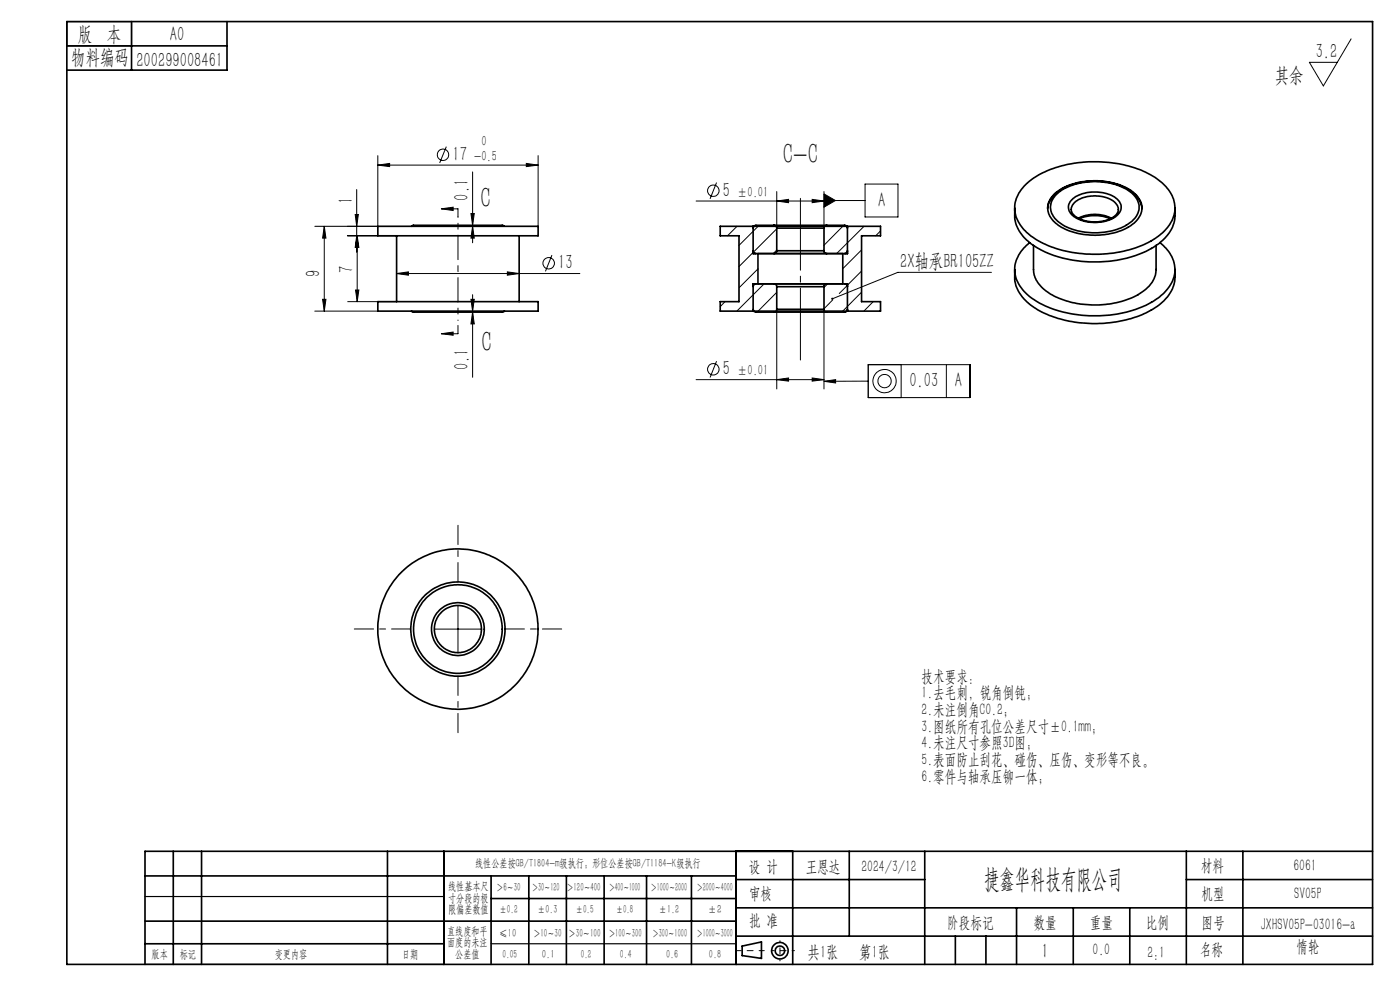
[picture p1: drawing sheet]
<svg xmlns="http://www.w3.org/2000/svg" width="297mm" height="210mm" viewBox="0 0 297 210" stroke-linecap="round" stroke-linejoin="round" font-family="sans-serif">
<g fill="none" stroke="#000" stroke-width=".21">
<path d="M286.6 8.2l-5.9 10-2.9-5h5.9M80.2 35l2.5-.3v.6zM80.2 33v15h-13.4M80.2 35h34M94.7 31.1l-1.4 3.5M100.3 36.5v15M111.7 34.7l2.5 .3-2.5 .3zM114.2 33v15M152 38.7l-1.4 3.5M183.5 39h7v7h-7zM68.8 48v18M68.8 48l.3 2.5h-.7z"/>
<path d="M73.7 50h10.4M75.4 45.5h.6l-.3 2.5zM75.7 40.2v13.3M75.7 50l.3 2.5h-.6zM75.8 50v14M75.8 50l.3 2.5h-.7zM84.1 58l2.5-.3v.7zM84.1 58h38.9M93.6 44.3l2.5-.4v.8zM93.6 44.3h3.6v1.7M99.9 45.3h.7l-.3 2.5zM100.3 48l.3 2.5h-.7z"/>
<path d="M107.6 57.7l2.5 .3-2.5 .4zM117.1 54.1l-1.4 3.5M147.7 42.6h27.1M156.4 48l-2.1 2M159.8 53.5l-3 3M160.8 57l-4 4.1M161 47.8l-4.2 4.3M164.8 48.5l-5 5M164.8 53l-.8 .8M164.8 42.6l2.5-.3v.7zM164.8 40.6v7.8M172.3 42.3l2.5 .3-2.5 .4z"/>
<path d="M174.8 41.1l2.4 1.4-2.4 1.4zM174.8 40.6v7.8M174.8 42.5h8.7M179 47.8l-4.2 4.2M182.8 53l-4 4M182.8 57.5l-3 3M183.3 48l-5.8 5.8M186.8 49l-1 1M210.3 57.8h-19.8l-13.9 5.6M66.8 66h13.4M68.4 63.5h.7l-.3 2.5zM73.8 64h10.3"/>
<path d="M75.4 61.5h.7l-.3 2.5zM93.6 70.8l2.5-.4v.7zM97.2 69v1.8h-3.6M99.9 63.5h.7l-.3 2.5zM100.3 66.2l.3 2.5h-.7zM100.3 62.5v17.5M152 76.6l-1.4 3.5M153.8 64l-1 1M162.1 60.2l-5.8 5.8M164.8 62l-4.2 4.2M164.8 65.6v16.9M174.8 65.6v16.9"/>
<path d="M175.6 60.2l-.8 .8M176.7 63.6l-1.9 1.9M179.7 60.6l-1.7 1.7M182.8 62l-4.2 4.2M184.2 77.4h21.6v6.9h-21.6zM185.2 64l-1.9 2M191.2 77.4v6.9M200.8 77.4v6.9M147.7 80.5h27.1M164.8 80.5l2.5-.3v.6zM172.3 80.2l2.5 .3-2.5 .3zM174.8 80.9l2.5-.4v.7z"/>
<path d="M184.2 80.8l-9.4 .1M92.1 133.4h10M97.2 128.4v10.1"/>
<circle cx="94" cy="32.8" r="1.21"/>
<circle cx="116.4" cy="55.9" r="1.21"/>
<circle cx="151.3" cy="40.5" r="1.22"/>
<circle cx="151.3" cy="78.3" r="1.21"/>
<circle cx="187.6" cy="80.8" r="1.41"/>
<circle cx="187.6" cy="80.8" r="2.47"/>
</g>
<g fill="none" stroke="#000" stroke-width=".35">
<path d="M14.2 4.6h277v200h-277zM14.2 9.7h34M27.9 4.6v10.3M48.2 4.6v10.3h-34M217.2 39.5a19.8 19.8 0 0 1 12.7-5.1 24.2 24.2 0 0 1 15.7 3.7 7.2 7.2 0 0 1 3.5 7.2 10 10 0 0 1-6 6.4 26.8 26.8 0 0 1-23-.7 8.6 8.6 0 0 1-4.8-6.7 6.9 6.9 0 0 1 1.9-4.8zM80.2 48h34v2h-34zM84.1 50v14M87.3 48l.3-.2h19l.4 .2M110.1 50v14M152.8 48h34v2h-4v14h4v2h-34v-2h4v-14h-4zM159.8 53.2l.2 .5 .4 .1M159.9 48h-.1v5.8h20v-5.8h-.2"/>
<path d="M160.8 53.8v6.4M164.2 47.8h-3.9l-.4 .2-.1 .4M164.2 47.8l.3 .1 .3 .5M164.2 47.8h11.2M164.8 53.2l-.3 .5-.3 .1h11.2l-.6-.3v-.3M164.8 48.4h10M164.8 53.2h10M164.8 48.4v4.8M174.8 48.4v4.8M175.4 47.8l-.5 .2-.1 .4M175.4 47.8h3.9l.4 .2 .1 .4M178.8 53.8v6.4"/>
<path d="M179.8 53.2l-.2 .4-.4 .2M215.3 44.1v1.6a7.9 7.9 0 0 0 4.1 6.5 25.6 25.6 0 0 0 18.1 2.9 17.1 17.1 0 0 0 10.1-5.2l1-1.4 .5-1.2 .1-1 .1-2.2M215.3 57.2v1.6a8.2 8.2 0 0 0 4.5 6.7 26.1 26.1 0 0 0 19.7 2.2 14.4 14.4 0 0 0 8.9-5.9l.8-2.1 .1-2.5M218.4 51.5a6.9 6.9 0 0 0-2.8 7.7 11.5 11.5 0 0 0 7 6.1 26.9 26.9 0 0 0 22.1-1.4 8.6 8.6 0 0 0 4.5-6.4 7.2 7.2 0 0 0-3.1-6M219.3 52.1v5.1a6.5 6.5 0 0 0 3.9 5.4 20 20 0 0 0 18.9-.5 5.9 5.9 0 0 0 3.2-4.9v-5.1M222.2 44.2a6.1 6.1 0 0 1 4.5-4.8 14.8 14.8 0 0 1 13.6 1.4 4.8 4.8 0 0 1 2 3.4M223.8 41.1a14.5 14.5 0 0 1 12.6-2.2 7.6 7.6 0 0 1 5.7 4.3 4.5 4.5 0 0 1-2.5 4.8 15.4 15.4 0 0 1-15.2-.3 4 4 0 0 1-.6-6.6zM223.9 41.4a12.5 12.5 0 0 1 10.5-2.7 8.9 8.9 0 0 1 6.9 3.8 3.8 3.8 0 0 1-1.9 4.9 14.2 14.2 0 0 1-14.6-.1 3.7 3.7 0 0 1-.9-5.9zM227.2 42.5a7.8 7.8 0 0 1 7.9-1.3 3.3 3.3 0 0 1 2.7 3 4.2 4.2 0 0 1-3.7 2.8 7.6 7.6 0 0 1-6.9-1.7 2.05 2.05 0 0 1 0-2.8zM227.9 43.1a7.1 7.1 0 0 1 8.7 0 1.9 1.9 0 0 1-.8 3.2 7.7 7.7 0 0 1-8-.7 1.71 1.71 0 0 1 .1-2.5zM228.8 46.3a7.6 7.6 0 0 1 7 0M229 46.4a8.4 8.4 0 0 1 6.5 0"/>
<path d="M80.2 64h34v2h-34zM87.3 66l.3 .2h19l.4-.2M159.8 65.6l.1 .4 .4 .2h3.9M159.9 66h-.1v-5.8h20v5.8h-.2M160.4 60.2l-.4 .1-.2 .5M164.2 66.2h11.2M164.8 60.8l-.3-.5-.3-.1h11.2l-.6 .3v.3M164.8 60.8h10M164.8 65.6h10M164.8 65.6l-.1 .4-.5 .2M164.8 60.8v4.8M174.8 65.6l.2 .4 .4 .2"/>
<path d="M174.8 60.8v4.8M179.2 60.2l.4 .2 .2 .4M179.8 65.6l-.1 .4-.4 .2h-3.9M30.8 195.4h125.4M30.8 185.8h125.4M36.8 180.6v24M42.8 180.6v24M82.2 180.6v24M94.2 180.6v24M104.2 185.8v18.8M104.2 190.6h52M112.2 185.8v18.8"/>
<path d="M120.2 185.8v18.8M128.2 185.8v18.8M137.2 185.8v18.8M146.7 185.8v18.8M156.2 180.6v24M156.2 186.6h40M156.2 198.6h135M156.2 192.6h135M168.2 180.6v24M180.2 180.6v18M196.2 180.6v24M202.7 198.6v6"/>
<path d="M209.2 198.6v6M215.7 192.6v12M227.7 192.6v12M239.7 192.6v12M251.7 186.6h39.5M251.7 180.6v24M263.7 180.6v24M291.2 180.6h-260.4v24M30.8 200.2h63.4M157.4 200.7l4.1-.9v3.5l-4.1-.6z"/>
<circle cx="97.1" cy="133.4" r="5.6"/>
<circle cx="97.1" cy="133.4" r="5"/>
<circle cx="97.1" cy="133.4" r="10"/>
<circle cx="97.1" cy="133.4" r="9.4"/>
<circle cx="97.2" cy="133.5" r="17"/>
<circle cx="165.5" cy="201.7" r="1.74"/>
<circle cx="165.5" cy="201.7" r="1"/>
</g>
<path d="M169.8 41.9v34.6" fill="none" stroke="#000" stroke-width=".21" stroke-dasharray="15.2 1.3 1.3 1.3" stroke-dashoffset="-.2"/>
<path d="M97.2 46v4M97.2 64v4" fill="none" stroke="#000" stroke-width=".21" stroke-dasharray="15.2 1.3 1.3 1.3" stroke-dashoffset="15.1"/>
<path d="M97.2 50v14" fill="none" stroke="#000" stroke-width=".21" stroke-dasharray="15.2 1.3 1.3 1.3" stroke-dashoffset="10.1"/>
<path d="M87.2 133.4h-12M97.2 123.4v-12M107.2 133.4h12M97.2 143.4v12" fill="none" stroke="#000" stroke-width=".21" stroke-dasharray="15.2 1.3 1.3 1.3" stroke-dashoffset="11.1"/>
<path d="M162.1 201.7h-6" fill="none" stroke="#000" stroke-width=".21" stroke-dasharray="15.2 1.3 1.3 1.3" stroke-dashoffset="14.1"/>
<path d="M168.5 201.7h-4.8" fill="none" stroke="#000" stroke-width=".21" stroke-dasharray="15.2 1.3 1.3 1.3" stroke-dashoffset="14.7"/>
<path d="M165.5 199.6v4.2" fill="none" stroke="#000" stroke-width=".21" stroke-dasharray="15.2 1.3 1.3 1.3" stroke-dashoffset="15"/>
<path d="M14.2 4.6h13.7v5.1h-13.7zM30.8 190.2h63.4M30.8 204.6h63.4M104.2 200.2h52" fill="none" stroke="#000" stroke-width=".25"/>
<g fill="#000">
<path d="M111.7 34.7l2.5 .3-2.5 .3zM80.2 35l2.5-.3v.6zM107.6 57.7l2.5 .3-2.5 .4zM84.1 58l2.5-.3v.7z"/>
<path d="M75.8 50l.3 2.5h-.7zM75.4 61.5h.7l-.3 2.5zM75.4 45.5h.6l-.3 2.5zM75.7 50l.3 2.5h-.6zM99.9 45.3h.7l-.3 2.5zM100.3 48l.3 2.5h-.7z"/>
<path d="M93.6 44.3l2.5-.4v.8zM93.6 70.8l2.5-.4v.7z"/>
<path d="M172.3 42.3l2.5 .3-2.5 .4zM164.8 42.6l2.5-.3v.7z"/>
<path d="M68.4 63.5h.7l-.3 2.5zM68.8 48l.3 2.5h-.7zM100.3 66.2l.3 2.5h-.7zM99.9 63.5h.7l-.3 2.5z"/>
<path d="M176.4 63.2v.3l.2-.1-.2 .1a.24 .24 0 0 0 .3 0 .24 .24 0 0 0 0-.3 .24 .24 0 0 0-.3 0zM174.8 80.9l2.5-.4v.7zM174.8 41.1v2.8l2.4-1.4z"/>
<path d="M164.8 80.5l2.5-.3v.6zM172.3 80.2l2.5 .3-2.5 .3z"/>
</g>
<g font-size="6.3">
<text x="166.1" y="34.8">C-C</text>
<text x="102" y="44.1">C</text>
<text x="102.2" y="74.8">C</text>
</g>
<text font-size="5.6" x="208.8" y="188.3">捷鑫华科技有限公司</text>
<g font-size="4.4">
<text x="16.5" y="8.6">版 本</text>
<text x="36.1" y="8.6">A0</text>
<text x="15.1" y="13.7">物料编码</text>
<text x="28.9" y="14.2">200299008461</text>
<text x="270.5" y="17.3">其余</text>
<text x="279.1" y="12.3">3.2</text>
<text x="96" y="34.1">17</text>
<text x="153.3" y="41.7">5</text>
<text x="74.8" y="43.3" transform="rotate(-90 74.8 43.3)">1</text>
<text x="99.4" y="42.6" transform="rotate(-90 99.4 42.6)">0.1</text>
<text x="186.3" y="43.8">A</text>
<text x="67.9" y="58.8" transform="rotate(-90 67.9 58.8)">9</text>
<text x="74.9" y="57.8" transform="rotate(-90 74.9 57.8)">7</text>
<text x="118.4" y="57.1">13</text>
<text x="190.9" y="56.8">2X轴承BR105ZZ</text>
<text x="99.4" y="78.5" transform="rotate(-90 99.4 78.5)">0.1</text>
<text x="153.3" y="79.6">5</text>
<text x="192.9" y="82.1">0.03</text>
<text x="202.5" y="82.1">A</text>
<text x="221" y="203.2">1</text>
</g>
<g font-size="3.8">
<text x="171.3" y="203.2">共1张</text>
<text x="182.3" y="203.2">第1张</text>
</g>
<g font-size="3.5">
<text x="195.5" y="144.6">技术要求：</text>
<text x="195.5" y="148.2">1.去毛刺，锐角倒钝；</text>
<text x="195.5" y="151.7">2.未注倒角C0.2；</text>
<text x="195.5" y="155.2">3.图纸所有孔位公差尺寸±0.1mm；</text>
<text x="195.5" y="158.7">4.未注尺寸参照3D图；</text>
<text x="195.5" y="162.3">5.表面防止刮花、碰伤、压伤、变形等不良。</text>
<text x="195.5" y="165.8">6.零件与轴承压铆一体；</text>
<text x="158.9" y="184.9">设 计</text>
<text x="170.9" y="184.9">王恩达</text>
<text x="182.7" y="184.9">2024/3/12</text>
<text x="254.7" y="184.7">材料</text>
<text x="274.4" y="184.7">6061</text>
<text x="158.9" y="190.8">审核</text>
<text x="254.9" y="190.7">机型</text>
<text x="274.6" y="190.8">SV05P</text>
<text x="158.9" y="196.5">批 准</text>
<text x="200.9" y="196.9">阶段标记</text>
<text x="219.3" y="196.9">数量</text>
<text x="231.2" y="196.9">重量</text>
<text x="243.1" y="196.9">比例</text>
<text x="254.9" y="196.9">图号</text>
<text x="267.4" y="197.3">JXHSV05P-03016-a</text>
<text x="231.8" y="202.5">0.0</text>
<text x="243.4" y="203.2">2:1</text>
<text x="254.5" y="202.5">名称</text>
<text x="275" y="201.8">惰轮</text>
</g>
<g font-size="3.1">
<text x="100.6" y="34.1">-0.5</text>
<text x="102.1" y="31">0</text>
<text x="156.4" y="41.7">±0.01</text>
<text x="156.4" y="79.6">±0.01</text>
</g>
<g font-size="2.5">
<text x="100.8" y="184">线性公差按GB/T1804-m级执行；形位公差按GB/T1184-K级执行</text>
<text x="95.1" y="188.8">线性基本尺</text>
<text x="95.1" y="191.3">寸分段的极</text>
<text x="105.3" y="189.1">＞6～30</text>
<text x="112.9" y="189.1">＞30～120</text>
<text x="120.2" y="188.9">＞120～400</text>
<text x="129.2" y="188.9">＞400～1000</text>
<text x="138.1" y="189.1">＞1000～2000</text>
<text x="147.8" y="189.1">＞2000～4000</text>
<text x="95.1" y="193.8">限偏差数值</text>
<text x="105.9" y="193.8">±0.2</text>
<text x="114.1" y="193.8">±0.3</text>
<text x="122.2" y="193.8">±0.5</text>
<text x="130.7" y="193.8">±0.8</text>
<text x="139.8" y="193.8">±1.2</text>
<text x="150.2" y="193.8">±2</text>
<text x="32.2" y="203.2">版本</text>
<text x="38.1" y="203.2">标记</text>
<text x="58.3" y="203.2">变更内容</text>
<text x="85.3" y="203.2">日期</text>
<text x="94.8" y="198.3">直线度和平</text>
<text x="94.8" y="200.7">面度的未注</text>
<text x="96.6" y="203.2">公差值</text>
<text x="105.9" y="198.7">≤10</text>
<text x="106.6" y="203.2">0.05</text>
<text x="113.2" y="198.7">＞10～30</text>
<text x="115" y="203.2">0.1</text>
<text x="120.6" y="198.7">＞30～100</text>
<text x="123.2" y="203.2">0.2</text>
<text x="129.1" y="198.7">＞100～300</text>
<text x="131.5" y="203.2">0.4</text>
<text x="138.4" y="198.7">＞300～1000</text>
<text x="141.3" y="203.2">0.6</text>
<text x="147.8" y="198.7">＞1000～3000</text>
<text x="150.4" y="203.2">0.8</text>
</g>
</svg>
